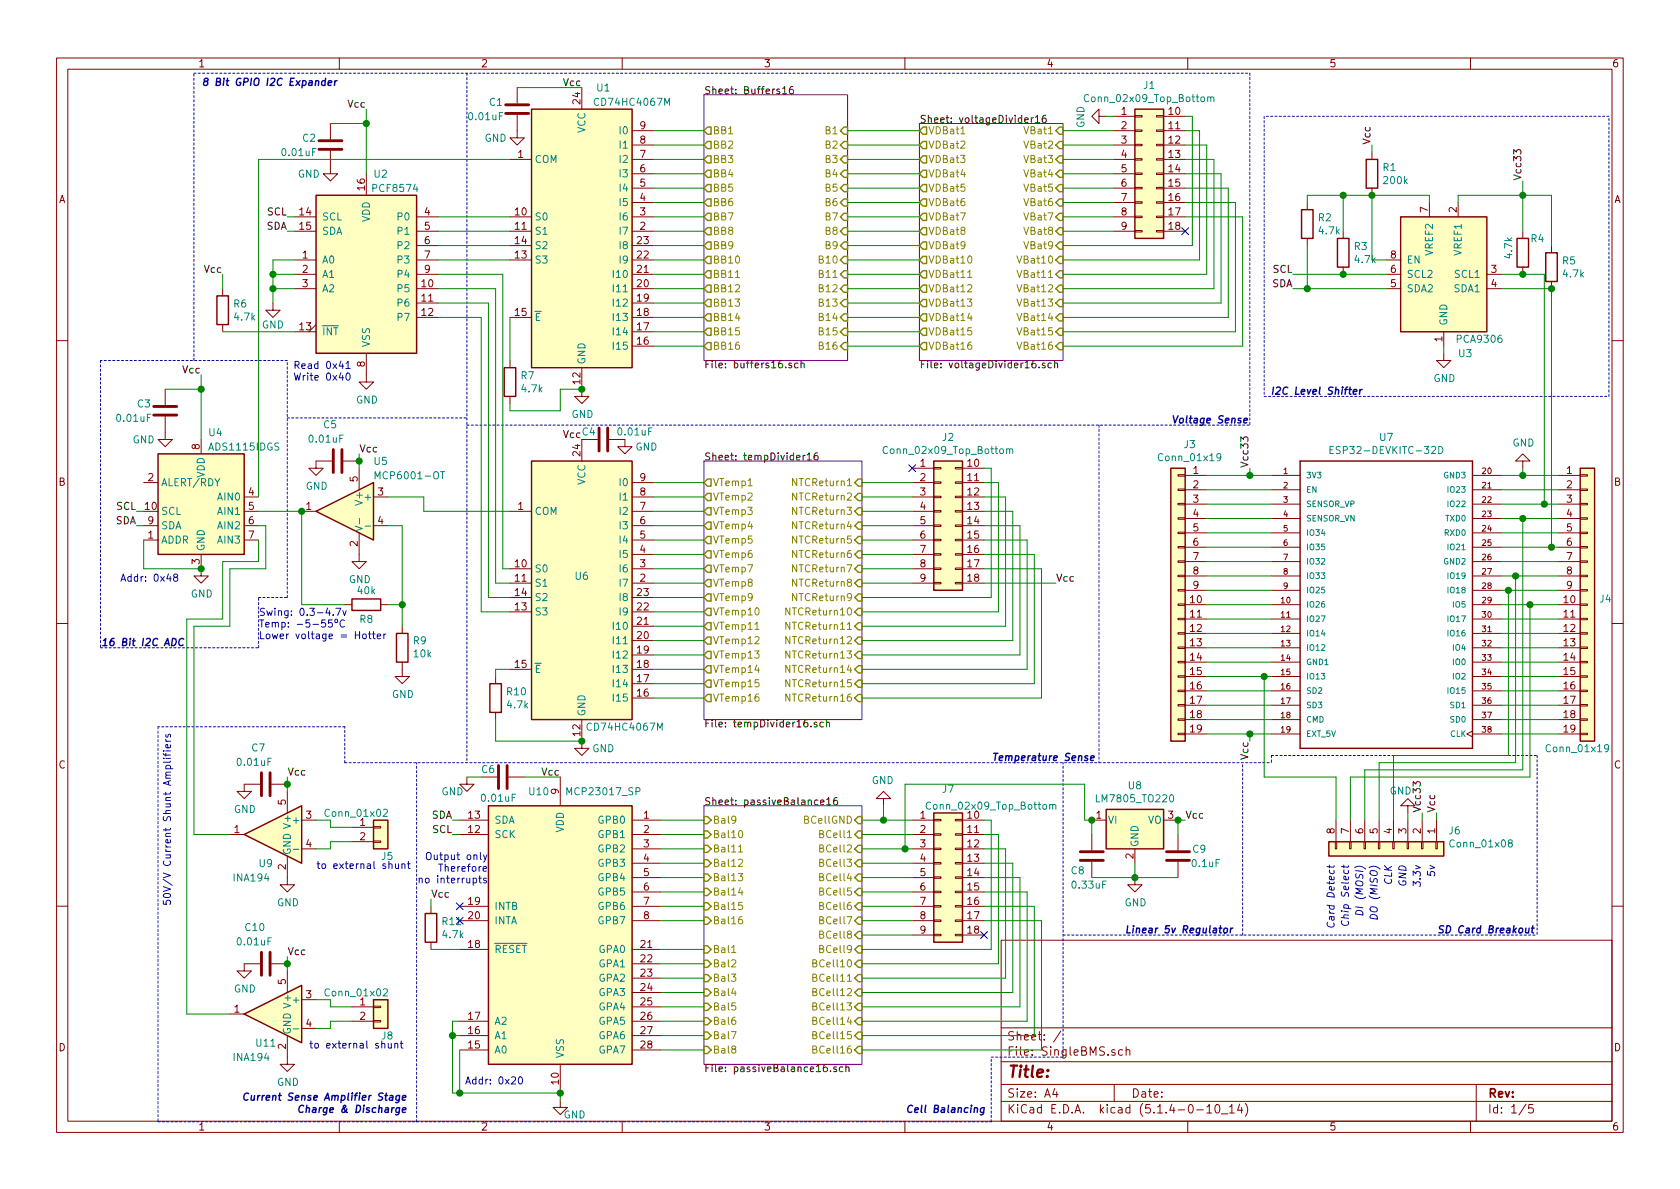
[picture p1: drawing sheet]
EESchema Schematic File Version 4
LIBS:SingleBMS-cache
EELAYER 30 0
EELAYER END
$Descr A4 11693 8268
encoding utf-8
Sheet 1 5
Title ""
Date ""
Rev ""
Comp ""
Comment1 ""
Comment2 ""
Comment3 ""
Comment4 ""
$EndDescr
$Comp
L Regulator_Linear:LM7805_TO220 U8
U 1 1
P 7900 5700
F 0 "U8" H 7900 5942 50  0000 C CNN
F 1 "LM7805_TO220" H 7900 5851 50  0000 C CNN
F 2 "Package_TO_SOT_THT:TO-220-3_Vertical" H 7900 5925 50  0001 C CIN
F 3 "http://www.fairchildsemi.com/ds/LM/LM7805.pdf" H 7900 5650 50  0001 C CNN
	1    7900 5700
	1    0    0    -1  
$EndComp
Text Label 8250 5700 0    50   ~ 0
Vcc
$Sheet
S 4900 650  1000 1850
U 5DD83A85
F0 "Buffers16" 50
F1 "buffers16.sch" 50
F2 "BB1" O L 4900 900 50 
F3 "BB2" O L 4900 1000 50 
F4 "BB3" O L 4900 1100 50 
F5 "BB4" O L 4900 1200 50 
F6 "BB5" O L 4900 1300 50 
F7 "BB6" O L 4900 1400 50 
F8 "BB7" O L 4900 1500 50 
F9 "BB8" O L 4900 1600 50 
F10 "BB9" O L 4900 1700 50 
F11 "BB10" O L 4900 1800 50 
F12 "BB11" O L 4900 1900 50 
F13 "BB12" O L 4900 2000 50 
F14 "BB13" O L 4900 2100 50 
F15 "BB14" O L 4900 2200 50 
F16 "BB15" O L 4900 2300 50 
F17 "BB16" O L 4900 2400 50 
F18 "B1" I R 5900 900 50 
F19 "B2" I R 5900 1000 50 
F20 "B3" I R 5900 1100 50 
F21 "B4" I R 5900 1200 50 
F22 "B5" I R 5900 1300 50 
F23 "B6" I R 5900 1400 50 
F24 "B7" I R 5900 1500 50 
F25 "B8" I R 5900 1600 50 
F26 "B9" I R 5900 1700 50 
F27 "B10" I R 5900 1800 50 
F28 "B11" I R 5900 1900 50 
F29 "B12" I R 5900 2000 50 
F30 "B13" I R 5900 2100 50 
F31 "B14" I R 5900 2200 50 
F32 "B15" I R 5900 2300 50 
F33 "B16" I R 5900 2400 50 
$EndSheet
$Sheet
S 6400 850  1000 1650
U 5DE334E4
F0 "voltageDivider16" 50
F1 "voltageDivider16.sch" 50
F2 "VBat1" I R 7400 900 50 
F3 "VBat2" I R 7400 1000 50 
F4 "VBat3" I R 7400 1100 50 
F5 "VBat4" I R 7400 1200 50 
F6 "VBat5" I R 7400 1300 50 
F7 "VBat6" I R 7400 1400 50 
F8 "VBat7" I R 7400 1500 50 
F9 "VBat8" I R 7400 1600 50 
F10 "VBat9" I R 7400 1700 50 
F11 "VBat10" I R 7400 1800 50 
F12 "VBat11" I R 7400 1900 50 
F13 "VBat12" I R 7400 2000 50 
F14 "VBat13" I R 7400 2100 50 
F15 "VBat14" I R 7400 2200 50 
F16 "VBat15" I R 7400 2300 50 
F17 "VBat16" I R 7400 2400 50 
F18 "VDBat1" O L 6400 900 50 
F19 "VDBat2" O L 6400 1000 50 
F20 "VDBat3" O L 6400 1100 50 
F21 "VDBat4" O L 6400 1200 50 
F22 "VDBat5" O L 6400 1300 50 
F23 "VDBat6" O L 6400 1400 50 
F24 "VDBat7" O L 6400 1500 50 
F25 "VDBat8" O L 6400 1600 50 
F26 "VDBat9" O L 6400 1700 50 
F27 "VDBat10" O L 6400 1800 50 
F28 "VDBat11" O L 6400 1900 50 
F29 "VDBat12" O L 6400 2000 50 
F30 "VDBat13" O L 6400 2100 50 
F31 "VDBat14" O L 6400 2200 50 
F32 "VDBat15" O L 6400 2300 50 
F33 "VDBat16" O L 6400 2400 50 
$EndSheet
Wire Wire Line
	6400 900  5900 900 
Wire Wire Line
	6400 1000 5900 1000
Wire Wire Line
	6400 1100 5900 1100
Wire Wire Line
	6400 1200 5900 1200
Wire Wire Line
	6400 1300 5900 1300
Wire Wire Line
	6400 1400 5900 1400
Wire Wire Line
	6400 1500 5900 1500
Wire Wire Line
	6400 1600 5900 1600
Wire Wire Line
	6400 1700 5900 1700
Wire Wire Line
	6400 1800 5900 1800
Wire Wire Line
	6400 1900 5900 1900
Wire Wire Line
	6400 2000 5900 2000
Wire Wire Line
	6400 2100 5900 2100
Wire Wire Line
	6400 2200 5900 2200
Wire Wire Line
	6400 2300 5900 2300
Wire Wire Line
	6400 2400 5900 2400
$Comp
L power:GND #PWR07
U 1 1
P 4050 2700
F 0 "#PWR07" H 4050 2450 50  0001 C CNN
F 1 "GND" H 4055 2527 50  0000 C CNN
F 2 "" H 4050 2700 50  0001 C CNN
F 3 "" H 4050 2700 50  0001 C CNN
	1    4050 2700
	1    0    0    -1  
$EndComp
$Comp
L 74xx:CD74HC4067M U1
U 1 1
P 4050 1600
F 0 "U1" H 4200 2600 50  0000 C CNN
F 1 "CD74HC4067M" H 4400 2500 50  0000 C CNN
F 2 "Package_SO:SOIC-24W_7.5x15.4mm_P1.27mm" H 4950 600 50  0001 C CIN
F 3 "http://www.ti.com/lit/ds/symlink/cd74hc4067.pdf" H 3700 2450 50  0001 C CNN
	1    4050 1600
	1    0    0    -1  
$EndComp
Text Label 4050 600  2    50   ~ 0
Vcc
$Comp
L 74xx:CD74HC4067M U6
U 1 1
P 4050 4050
F 0 "U6" H 4050 4100 50  0000 C CNN
F 1 "CD74HC4067M" H 4350 3050 50  0000 C CNN
F 2 "Package_SO:SOIC-24W_7.5x15.4mm_P1.27mm" H 4950 3050 50  0001 C CIN
F 3 "http://www.ti.com/lit/ds/symlink/cd74hc4067.pdf" H 3700 4900 50  0001 C CNN
	1    4050 4050
	1    0    0    -1  
$EndComp
$Comp
L Analog_ADC:ADS1115IDGS U4
U 1 1
P 1400 3550
F 0 "U4" H 1300 4100 50  0000 C CNN
F 1 "ADS1115IDGS" H 1100 4000 50  0000 C CNN
F 2 "Package_SO:TSSOP-10_3x3mm_P0.5mm" H 1400 3050 50  0001 C CNN
F 3 "http://www.ti.com/lit/ds/symlink/ads1113.pdf" H 1350 2650 50  0001 C CNN
	1    1400 3550
	-1   0    0    -1  
$EndComp
Wire Wire Line
	1800 3450 1800 1100
Wire Wire Line
	3050 1900 3500 1900
Wire Wire Line
	3500 1900 3500 3950
Wire Wire Line
	3500 3950 3550 3950
Wire Wire Line
	3050 2000 3450 2000
Wire Wire Line
	3450 2000 3450 4050
Wire Wire Line
	3450 4050 3550 4050
Wire Wire Line
	3050 2100 3400 2100
Wire Wire Line
	3400 2100 3400 4150
Wire Wire Line
	3400 4150 3550 4150
Wire Wire Line
	3050 2200 3350 2200
Wire Wire Line
	3350 2200 3350 4250
Wire Wire Line
	3350 4250 3550 4250
Wire Wire Line
	2100 3550 1800 3550
$Comp
L Device:R R8
U 1 1
P 2550 4200
F 0 "R8" V 2650 4200 50  0000 C CNN
F 1 "40k" V 2450 4200 50  0000 C CNN
F 2 "" V 2480 4200 50  0001 C CNN
F 3 "~" H 2550 4200 50  0001 C CNN
	1    2550 4200
	0    1    1    0   
$EndComp
$Comp
L Device:R R9
U 1 1
P 2800 4500
F 0 "R9" H 2730 4454 50  0000 R CNN
F 1 "10k" H 2730 4545 50  0000 R CNN
F 2 "" V 2730 4500 50  0001 C CNN
F 3 "~" H 2800 4500 50  0001 C CNN
	1    2800 4500
	-1   0    0    1   
$EndComp
Wire Wire Line
	2700 4200 2800 4200
Wire Wire Line
	2800 3650 2700 3650
Wire Wire Line
	2800 4200 2800 4350
Connection ~ 2800 4200
Wire Wire Line
	2400 4200 2100 4200
$Comp
L power:GND #PWR014
U 1 1
P 2800 4650
F 0 "#PWR014" H 2800 4400 50  0001 C CNN
F 1 "GND" H 2805 4477 50  0000 C CNN
F 2 "" H 2800 4650 50  0001 C CNN
F 3 "" H 2800 4650 50  0001 C CNN
	1    2800 4650
	1    0    0    -1  
$EndComp
Wire Wire Line
	3550 3550 2950 3550
Wire Wire Line
	2950 3550 2950 3450
Wire Wire Line
	2950 3450 2700 3450
$Sheet
S 4900 3200 1100 1800
U 5DF6B3E6
F0 "tempDivider16" 50
F1 "tempDivider16.sch" 50
F2 "VTemp1" O L 4900 3350 50 
F3 "VTemp2" O L 4900 3450 50 
F4 "VTemp3" O L 4900 3550 50 
F5 "VTemp4" O L 4900 3650 50 
F6 "VTemp5" O L 4900 3750 50 
F7 "VTemp6" O L 4900 3850 50 
F8 "VTemp7" O L 4900 3950 50 
F9 "VTemp8" O L 4900 4050 50 
F10 "VTemp9" O L 4900 4150 50 
F11 "VTemp10" O L 4900 4250 50 
F12 "VTemp11" O L 4900 4350 50 
F13 "VTemp12" O L 4900 4450 50 
F14 "VTemp13" O L 4900 4550 50 
F15 "VTemp14" O L 4900 4650 50 
F16 "VTemp15" O L 4900 4750 50 
F17 "VTemp16" O L 4900 4850 50 
F18 "NTCReturn1" I R 6000 3350 50 
F19 "NTCReturn2" I R 6000 3450 50 
F20 "NTCReturn3" I R 6000 3550 50 
F21 "NTCReturn4" I R 6000 3650 50 
F22 "NTCReturn5" I R 6000 3750 50 
F23 "NTCReturn6" I R 6000 3850 50 
F24 "NTCReturn7" I R 6000 3950 50 
F25 "NTCReturn8" I R 6000 4050 50 
F26 "NTCReturn9" I R 6000 4150 50 
F27 "NTCReturn10" I R 6000 4250 50 
F28 "NTCReturn11" I R 6000 4350 50 
F29 "NTCReturn12" I R 6000 4450 50 
F30 "NTCReturn13" I R 6000 4550 50 
F31 "NTCReturn14" I R 6000 4650 50 
F32 "NTCReturn15" I R 6000 4750 50 
F33 "NTCReturn16" I R 6000 4850 50 
$EndSheet
Wire Wire Line
	4900 3350 4550 3350
Wire Wire Line
	4900 3450 4550 3450
Wire Wire Line
	4900 3550 4550 3550
Wire Wire Line
	4900 3650 4550 3650
Wire Wire Line
	4900 3750 4550 3750
Wire Wire Line
	4900 3850 4550 3850
Wire Wire Line
	4900 3950 4550 3950
Wire Wire Line
	4900 4050 4550 4050
Wire Wire Line
	4900 4150 4550 4150
Wire Wire Line
	4900 4250 4550 4250
Wire Wire Line
	4900 4350 4550 4350
Wire Wire Line
	4900 4450 4550 4450
Wire Wire Line
	4900 4550 4550 4550
Wire Wire Line
	4900 4650 4550 4650
Wire Wire Line
	4900 4750 4550 4750
Wire Wire Line
	4900 4850 4550 4850
$Comp
L Connector_Generic:Conn_02x09_Top_Bottom J1
U 1 1
P 7950 1200
F 0 "J1" H 8000 1817 50  0000 C CNN
F 1 "Conn_02x09_Top_Bottom" H 8000 1726 50  0000 C CNN
F 2 "" H 7950 1200 50  0001 C CNN
F 3 "~" H 7950 1200 50  0001 C CNN
	1    7950 1200
	1    0    0    -1  
$EndComp
$Comp
L power:GND #PWR015
U 1 1
P 4050 5150
F 0 "#PWR015" H 4050 4900 50  0001 C CNN
F 1 "GND" H 4200 5100 50  0000 C CNN
F 2 "" H 4050 5150 50  0001 C CNN
F 3 "" H 4050 5150 50  0001 C CNN
	1    4050 5150
	1    0    0    -1  
$EndComp
Wire Wire Line
	3550 1600 3050 1600
Wire Wire Line
	3550 1700 3050 1700
Wire Wire Line
	3550 1800 3050 1800
Wire Wire Line
	4550 900  4900 900 
Wire Wire Line
	4550 1000 4900 1000
Wire Wire Line
	4550 1100 4900 1100
Text Label 4050 3050 2    50   ~ 0
Vcc
Wire Wire Line
	4550 1200 4900 1200
Wire Wire Line
	4550 1300 4900 1300
Wire Wire Line
	4550 1400 4900 1400
Wire Wire Line
	4550 1500 4900 1500
Wire Wire Line
	4550 1600 4900 1600
Wire Wire Line
	4550 1700 4900 1700
Wire Wire Line
	4550 1800 4900 1800
Wire Wire Line
	4550 1900 4900 1900
Wire Wire Line
	4550 2000 4900 2000
Wire Wire Line
	4550 2100 4900 2100
Wire Wire Line
	4550 2200 4900 2200
Wire Wire Line
	4550 2300 4900 2300
Wire Wire Line
	4550 2400 4900 2400
$Comp
L Interface_Expansion:MCP23017_SP U10
U 1 1
P 3900 6500
F 0 "U10" H 3750 7500 50  0000 C CNN
F 1 "MCP23017_SP" H 4200 7500 50  0000 C CNN
F 2 "Package_DIP:DIP-28_W7.62mm" H 4100 5500 50  0001 L CNN
F 3 "http://ww1.microchip.com/downloads/en/DeviceDoc/20001952C.pdf" H 4100 5400 50  0001 L CNN
	1    3900 6500
	1    0    0    -1  
$EndComp
Text Label 3900 5400 2    50   ~ 0
Vcc
$Comp
L power:GND #PWR024
U 1 1
P 3900 7650
F 0 "#PWR024" H 3900 7400 50  0001 C CNN
F 1 "GND" H 4000 7550 50  0000 C CNN
F 2 "" H 3900 7650 50  0001 C CNN
F 3 "" H 3900 7650 50  0001 C CNN
	1    3900 7650
	1    0    0    -1  
$EndComp
Wire Wire Line
	4900 5700 4600 5700
Wire Wire Line
	4900 5800 4600 5800
Wire Wire Line
	4900 5900 4600 5900
Wire Wire Line
	4900 6000 4600 6000
Wire Wire Line
	4900 6100 4600 6100
Wire Wire Line
	4900 6200 4600 6200
Wire Wire Line
	4900 6300 4600 6300
Wire Wire Line
	4900 6400 4600 6400
Wire Wire Line
	4900 6600 4600 6600
Wire Wire Line
	4900 6700 4600 6700
Wire Wire Line
	4900 6800 4600 6800
Wire Wire Line
	4900 6900 4600 6900
Wire Wire Line
	4900 7000 4600 7000
Wire Wire Line
	4900 7100 4600 7100
Wire Wire Line
	4900 7200 4600 7200
Wire Wire Line
	4900 7300 4600 7300
$Sheet
S 4900 5600 1100 1800
U 5E227111
F0 "passiveBalance16" 50
F1 "passiveBalance16.sch" 50
F2 "Bal1" I L 4900 6600 50 
F3 "Bal2" I L 4900 6700 50 
F4 "Bal3" I L 4900 6800 50 
F5 "Bal4" I L 4900 6900 50 
F6 "Bal5" I L 4900 7000 50 
F7 "Bal6" I L 4900 7100 50 
F8 "Bal7" I L 4900 7200 50 
F9 "Bal8" I L 4900 7300 50 
F10 "Bal9" I L 4900 5700 50 
F11 "Bal10" I L 4900 5800 50 
F12 "Bal11" I L 4900 5900 50 
F13 "Bal12" I L 4900 6000 50 
F14 "Bal13" I L 4900 6100 50 
F15 "Bal14" I L 4900 6200 50 
F16 "Bal15" I L 4900 6300 50 
F17 "Bal16" I L 4900 6400 50 
F18 "BCell1" I R 6000 5800 50 
F19 "BCell2" I R 6000 5900 50 
F20 "BCell3" I R 6000 6000 50 
F21 "BCell4" I R 6000 6100 50 
F22 "BCell5" I R 6000 6200 50 
F23 "BCell6" I R 6000 6300 50 
F24 "BCell7" I R 6000 6400 50 
F25 "BCell8" I R 6000 6500 50 
F26 "BCell9" I R 6000 6600 50 
F27 "BCell10" I R 6000 6700 50 
F28 "BCell11" I R 6000 6800 50 
F29 "BCell12" I R 6000 6900 50 
F30 "BCell13" I R 6000 7000 50 
F31 "BCell14" I R 6000 7100 50 
F32 "BCell15" I R 6000 7200 50 
F33 "BCell16" I R 6000 7300 50 
F34 "BCellGND" I R 6000 5700 50 
$EndSheet
Wire Wire Line
	7750 900  7400 900 
$Comp
L power:GND #PWR01
U 1 1
P 7700 800
F 0 "#PWR01" H 7700 550 50  0001 C CNN
F 1 "GND" H 7705 627 50  0000 C CNN
F 2 "" H 7700 800 50  0001 C CNN
F 3 "" H 7700 800 50  0001 C CNN
	1    7700 800 
	0    1    1    0   
$EndComp
Wire Wire Line
	7750 800  7700 800 
Wire Wire Line
	7750 1000 7400 1000
Wire Wire Line
	7750 1100 7400 1100
Wire Wire Line
	7750 1200 7400 1200
Wire Wire Line
	7750 1300 7400 1300
Wire Wire Line
	7750 1400 7400 1400
Wire Wire Line
	7750 1500 7400 1500
Wire Wire Line
	7750 1600 7400 1600
Wire Wire Line
	8250 800  8300 800 
Wire Wire Line
	8300 800  8300 1700
Wire Wire Line
	8300 1700 7400 1700
Wire Wire Line
	8250 900  8350 900 
Wire Wire Line
	8350 900  8350 1800
Wire Wire Line
	8350 1800 7400 1800
Wire Wire Line
	8250 1000 8400 1000
Wire Wire Line
	8400 1000 8400 1900
Wire Wire Line
	8400 1900 7400 1900
Wire Wire Line
	8250 1100 8450 1100
Wire Wire Line
	8450 1100 8450 2000
Wire Wire Line
	8450 2000 7400 2000
Wire Wire Line
	8250 1200 8500 1200
Wire Wire Line
	8500 1200 8500 2100
Wire Wire Line
	8500 2100 7400 2100
Wire Wire Line
	8250 1300 8550 1300
Wire Wire Line
	8550 1300 8550 2200
Wire Wire Line
	8550 2200 7400 2200
Wire Wire Line
	8250 1400 8600 1400
Wire Wire Line
	8600 1400 8600 2300
Wire Wire Line
	8600 2300 7400 2300
Wire Wire Line
	8250 1500 8650 1500
Wire Wire Line
	8650 1500 8650 2400
Wire Wire Line
	8650 2400 7400 2400
Wire Wire Line
	6350 3350 6000 3350
Wire Wire Line
	6350 3450 6000 3450
Wire Wire Line
	6350 3550 6000 3550
Wire Wire Line
	6350 3650 6000 3650
Wire Wire Line
	6350 3750 6000 3750
Wire Wire Line
	6350 3850 6000 3850
Wire Wire Line
	6350 3950 6000 3950
Wire Wire Line
	6350 4050 6000 4050
$Comp
L Connector_Generic:Conn_02x09_Top_Bottom J2
U 1 1
P 6550 3650
F 0 "J2" H 6600 4267 50  0000 C CNN
F 1 "Conn_02x09_Top_Bottom" H 6600 4176 50  0000 C CNN
F 2 "" H 6550 3650 50  0001 C CNN
F 3 "~" H 6550 3650 50  0001 C CNN
	1    6550 3650
	1    0    0    -1  
$EndComp
NoConn ~ 6350 3250
Wire Wire Line
	6850 3250 6900 3250
Wire Wire Line
	6900 3250 6900 4150
Wire Wire Line
	6900 4150 6000 4150
Wire Wire Line
	6850 3350 6950 3350
Wire Wire Line
	6950 3350 6950 4250
Wire Wire Line
	6950 4250 6000 4250
Wire Wire Line
	6850 3450 7000 3450
Wire Wire Line
	7000 3450 7000 4350
Wire Wire Line
	7000 4350 6000 4350
Wire Wire Line
	6850 3550 7050 3550
Wire Wire Line
	7050 3550 7050 4450
Wire Wire Line
	7050 4450 6000 4450
Wire Wire Line
	6850 3650 7100 3650
Wire Wire Line
	7100 3650 7100 4550
Wire Wire Line
	7100 4550 6000 4550
Wire Wire Line
	6850 3750 7150 3750
Wire Wire Line
	7150 3750 7150 4650
Wire Wire Line
	7150 4650 6000 4650
Wire Wire Line
	6850 3850 7200 3850
Wire Wire Line
	7200 3850 7200 4750
Wire Wire Line
	7200 4750 6000 4750
Wire Wire Line
	6850 3950 7250 3950
Wire Wire Line
	7250 3950 7250 4850
Wire Wire Line
	7250 4850 6000 4850
Text Label 7350 4050 0    50   ~ 0
Vcc
Wire Wire Line
	7350 4050 6850 4050
NoConn ~ 8250 1600
$Comp
L Connector_Generic:Conn_02x09_Top_Bottom J7
U 1 1
P 6550 6100
F 0 "J7" H 6600 6717 50  0000 C CNN
F 1 "Conn_02x09_Top_Bottom" H 6900 6600 50  0000 C CNN
F 2 "" H 6550 6100 50  0001 C CNN
F 3 "~" H 6550 6100 50  0001 C CNN
	1    6550 6100
	1    0    0    -1  
$EndComp
Wire Wire Line
	6350 5700 6150 5700
$Comp
L power:GND #PWR018
U 1 1
P 6150 5600
F 0 "#PWR018" H 6150 5350 50  0001 C CNN
F 1 "GND" H 6155 5427 50  0000 C CNN
F 2 "" H 6150 5600 50  0001 C CNN
F 3 "" H 6150 5600 50  0001 C CNN
	1    6150 5600
	-1   0    0    1   
$EndComp
Wire Wire Line
	6150 5600 6150 5700
Connection ~ 6150 5700
Wire Wire Line
	6150 5700 6000 5700
Wire Wire Line
	6350 5800 6000 5800
Wire Wire Line
	6350 5900 6300 5900
Wire Wire Line
	6350 6000 6000 6000
Wire Wire Line
	6350 6100 6000 6100
Wire Wire Line
	6350 6200 6000 6200
Wire Wire Line
	6350 6300 6000 6300
Wire Wire Line
	6350 6400 6000 6400
Wire Wire Line
	6350 6500 6000 6500
Wire Wire Line
	6850 5700 6900 5700
Wire Wire Line
	6900 5700 6900 6600
Wire Wire Line
	6900 6600 6000 6600
Wire Wire Line
	6850 5800 6950 5800
Wire Wire Line
	6950 5800 6950 6700
Wire Wire Line
	6950 6700 6000 6700
Wire Wire Line
	6850 5900 7000 5900
Wire Wire Line
	7000 5900 7000 6800
Wire Wire Line
	7000 6800 6000 6800
Wire Wire Line
	6850 6000 7050 6000
Wire Wire Line
	7050 6000 7050 6900
Wire Wire Line
	7050 6900 6000 6900
Wire Wire Line
	6850 6100 7100 6100
Wire Wire Line
	7100 6100 7100 7000
Wire Wire Line
	7100 7000 6000 7000
Wire Wire Line
	6850 6200 7150 6200
Wire Wire Line
	7150 6200 7150 7100
Wire Wire Line
	7150 7100 6000 7100
Wire Wire Line
	6850 6300 7200 6300
Wire Wire Line
	7200 6300 7200 7200
Wire Wire Line
	7200 7200 6000 7200
Wire Wire Line
	6850 6400 7250 6400
Wire Wire Line
	7250 6400 7250 7300
Wire Wire Line
	7250 7300 6000 7300
NoConn ~ 6850 6500
$Comp
L power:GND #PWR021
U 1 1
P 7900 6100
F 0 "#PWR021" H 7900 5850 50  0001 C CNN
F 1 "GND" H 7905 5927 50  0000 C CNN
F 2 "" H 7900 6100 50  0001 C CNN
F 3 "" H 7900 6100 50  0001 C CNN
	1    7900 6100
	1    0    0    -1  
$EndComp
Wire Wire Line
	8250 5700 8200 5700
Wire Wire Line
	7900 6100 7900 6000
Wire Wire Line
	7600 5700 7550 5700
Wire Wire Line
	7550 5700 7550 5450
Wire Wire Line
	7550 5450 6300 5450
Wire Wire Line
	6300 5450 6300 5900
Connection ~ 6300 5900
Wire Wire Line
	6300 5900 6000 5900
Text Label 2550 750  2    50   ~ 0
Vcc
$Comp
L power:GND #PWR06
U 1 1
P 2550 2600
F 0 "#PWR06" H 2550 2350 50  0001 C CNN
F 1 "GND" H 2555 2427 50  0000 C CNN
F 2 "" H 2550 2600 50  0001 C CNN
F 3 "" H 2550 2600 50  0001 C CNN
	1    2550 2600
	1    0    0    -1  
$EndComp
Wire Notes Line
	6900 7800 6900 7350
Wire Notes Line
	6900 7350 7400 7350
Wire Notes Line
	7400 7350 7400 5300
Wire Notes Line
	7650 2950 7650 5300
Wire Notes Line
	8700 500  8700 2950
Wire Notes Line
	3250 500  3250 5300
Wire Notes Line
	3250 2950 8700 2950
Text Notes 8150 2950 0    50   Italic 10
Voltage Sense
Text Notes 6900 5300 0    50   Italic 10
Temperature Sense
Text Notes 6300 7750 0    50   Italic 10
Cell Balancing
Wire Wire Line
	3550 1500 3050 1500
Wire Wire Line
	3550 1100 1800 1100
Text Notes 1800 4450 0    50   ~ 0
Swing: 0.3-4.7v\nTemp: -5-55ºC\nLower voltage = Hotter
Wire Wire Line
	1300 4300 1550 4300
Wire Wire Line
	1550 4300 1550 3900
Wire Wire Line
	1550 3900 1800 3900
Wire Wire Line
	1800 3900 1800 3750
Wire Wire Line
	1350 4350 1600 4350
Wire Wire Line
	1600 4350 1600 3950
Wire Wire Line
	1600 3950 1850 3950
Wire Wire Line
	1850 3950 1850 3650
Wire Wire Line
	1850 3650 1800 3650
$Comp
L power:GND #PWR013
U 1 1
P 1400 3950
F 0 "#PWR013" H 1400 3700 50  0001 C CNN
F 1 "GND" H 1405 3777 50  0000 C CNN
F 2 "" H 1400 3950 50  0001 C CNN
F 3 "" H 1400 3950 50  0001 C CNN
	1    1400 3950
	1    0    0    -1  
$EndComp
Text Label 1400 2600 2    50   ~ 0
Vcc
Text Notes 2850 7750 2    50   Italic 10
Current Sense Amplifier Stage\nCharge & Discharge
$Comp
L Device:C C2
U 1 1
P 2300 1000
F 0 "C2" H 2500 1050 50  0000 R CNN
F 1 "0.01uF" H 2650 950 50  0000 R CNN
F 2 "" H 2338 850 50  0001 C CNN
F 3 "~" H 2300 1000 50  0001 C CNN
	1    2300 1000
	-1   0    0    -1  
$EndComp
Wire Wire Line
	1150 2700 1400 2700
Wire Wire Line
	1400 2700 1400 3050
Wire Wire Line
	1400 2600 1400 2700
Connection ~ 1400 2700
$Comp
L power:GND #PWR08
U 1 1
P 1150 3000
F 0 "#PWR08" H 1150 2750 50  0001 C CNN
F 1 "GND" H 1000 2950 50  0000 C CNN
F 2 "" H 1150 3000 50  0001 C CNN
F 3 "" H 1150 3000 50  0001 C CNN
	1    1150 3000
	1    0    0    -1  
$EndComp
$Comp
L Device:C C3
U 1 1
P 1150 2850
F 0 "C3" H 1350 2900 50  0000 R CNN
F 1 "0.01uF" H 1500 2800 50  0000 R CNN
F 2 "" H 1188 2700 50  0001 C CNN
F 3 "~" H 1150 2850 50  0001 C CNN
	1    1150 2850
	-1   0    0    -1  
$EndComp
$Comp
L power:GND #PWR03
U 1 1
P 2300 1150
F 0 "#PWR03" H 2300 900 50  0001 C CNN
F 1 "GND" H 2150 1100 50  0000 C CNN
F 2 "" H 2300 1150 50  0001 C CNN
F 3 "" H 2300 1150 50  0001 C CNN
	1    2300 1150
	1    0    0    -1  
$EndComp
Wire Wire Line
	2550 750  2550 850 
Wire Wire Line
	2300 850  2550 850 
Connection ~ 2550 850 
Wire Wire Line
	2550 850  2550 1200
$Comp
L Device:C C1
U 1 1
P 3600 750
F 0 "C1" H 3800 800 50  0000 R CNN
F 1 "0.01uF" H 3950 700 50  0000 R CNN
F 2 "" H 3638 600 50  0001 C CNN
F 3 "~" H 3600 750 50  0001 C CNN
	1    3600 750 
	-1   0    0    -1  
$EndComp
Wire Wire Line
	3600 600  4050 600 
$Comp
L power:GND #PWR02
U 1 1
P 3600 900
F 0 "#PWR02" H 3600 650 50  0001 C CNN
F 1 "GND" H 3450 850 50  0000 C CNN
F 2 "" H 3600 900 50  0001 C CNN
F 3 "" H 3600 900 50  0001 C CNN
	1    3600 900 
	1    0    0    -1  
$EndComp
$Comp
L Device:C C4
U 1 1
P 4200 3050
F 0 "C4" V 4250 3000 50  0000 R CNN
F 1 "0.01uF" V 4250 3400 50  0000 R CNN
F 2 "" H 4238 2900 50  0001 C CNN
F 3 "~" H 4200 3050 50  0001 C CNN
	1    4200 3050
	0    1    -1   0   
$EndComp
$Comp
L Device:C C6
U 1 1
P 3500 5400
F 0 "C6" V 3550 5350 50  0000 R CNN
F 1 "0.01uF" V 3350 5500 50  0000 R CNN
F 2 "" H 3538 5250 50  0001 C CNN
F 3 "~" H 3500 5400 50  0001 C CNN
	1    3500 5400
	0    1    -1   0   
$EndComp
Wire Wire Line
	3650 5400 3900 5400
$Comp
L power:GND #PWR016
U 1 1
P 3250 5400
F 0 "#PWR016" H 3250 5150 50  0001 C CNN
F 1 "GND" H 3150 5300 50  0000 C CNN
F 2 "" H 3250 5400 50  0001 C CNN
F 3 "" H 3250 5400 50  0001 C CNN
	1    3250 5400
	1    0    0    -1  
$EndComp
Wire Wire Line
	3250 5400 3350 5400
$Comp
L Device:C C9
U 1 1
P 8200 5950
F 0 "C9" H 8400 6000 50  0000 R CNN
F 1 "0.1uF" H 8500 5900 50  0000 R CNN
F 2 "" H 8238 5800 50  0001 C CNN
F 3 "~" H 8200 5950 50  0001 C CNN
	1    8200 5950
	1    0    0    -1  
$EndComp
Wire Wire Line
	8200 6100 7900 6100
Connection ~ 7900 6100
Wire Wire Line
	8200 5800 8200 5700
Connection ~ 8200 5700
$Comp
L Device:C C8
U 1 1
P 7600 5950
F 0 "C8" H 7750 5850 50  0000 R CNN
F 1 "0.33uF" H 7750 5750 50  0000 R CNN
F 2 "" H 7638 5800 50  0001 C CNN
F 3 "~" H 7600 5950 50  0001 C CNN
	1    7600 5950
	-1   0    0    -1  
$EndComp
Wire Wire Line
	7600 5800 7600 5700
Connection ~ 7600 5700
Wire Wire Line
	7600 6100 7900 6100
$Comp
L Connector_Generic:Conn_01x02 J5
U 1 1
P 2650 5750
F 0 "J5" H 2650 5550 50  0000 L CNN
F 1 "Conn_01x02" H 2250 5850 50  0000 L CNN
F 2 "" H 2650 5750 50  0001 C CNN
F 3 "~" H 2650 5750 50  0001 C CNN
	1    2650 5750
	1    0    0    -1  
$EndComp
Text Notes 2200 6050 0    50   ~ 0
to external shunt
Wire Wire Line
	2450 5850 2300 5850
Wire Wire Line
	2300 5850 2300 5900
Wire Wire Line
	2300 5900 2200 5900
Wire Wire Line
	2200 5700 2300 5700
Wire Wire Line
	2300 5700 2300 5750
Wire Wire Line
	2300 5750 2450 5750
$Comp
L Amplifier_Current:INA194 U9
U 1 1
P 1900 5800
F 0 "U9" H 1950 5600 50  0000 C CNN
F 1 "INA194" H 2050 5500 50  0000 C CNN
F 2 "Package_TO_SOT_SMD:SOT-23-5" H 1900 5800 50  0001 C CNN
F 3 "http://www.ti.com/lit/ds/symlink/ina193.pdf" H 1900 5800 50  0001 C CNN
	1    1900 5800
	-1   0    0    -1  
$EndComp
$Comp
L Amplifier_Current:INA194 U11
U 1 1
P 1900 7050
F 0 "U11" H 1950 6850 50  0000 C CNN
F 1 "INA194" H 2050 6750 50  0000 C CNN
F 2 "Package_TO_SOT_SMD:SOT-23-5" H 1900 7050 50  0001 C CNN
F 3 "http://www.ti.com/lit/ds/symlink/ina193.pdf" H 1900 7050 50  0001 C CNN
	1    1900 7050
	-1   0    0    -1  
$EndComp
Wire Wire Line
	2300 7000 2450 7000
Wire Wire Line
	2300 6950 2300 7000
Wire Wire Line
	2200 6950 2300 6950
Wire Wire Line
	2300 7150 2200 7150
Wire Wire Line
	2300 7100 2300 7150
Wire Wire Line
	2450 7100 2300 7100
Text Notes 2150 7300 0    50   ~ 0
to external shunt
$Comp
L Connector_Generic:Conn_01x02 J8
U 1 1
P 2650 7000
F 0 "J8" H 2650 6800 50  0000 L CNN
F 1 "Conn_01x02" H 2250 7100 50  0000 L CNN
F 2 "" H 2650 7000 50  0001 C CNN
F 3 "~" H 2650 7000 50  0001 C CNN
	1    2650 7000
	1    0    0    -1  
$EndComp
$Comp
L power:GND #PWR020
U 1 1
P 2000 6100
F 0 "#PWR020" H 2000 5850 50  0001 C CNN
F 1 "GND" H 2005 5927 50  0000 C CNN
F 2 "" H 2000 6100 50  0001 C CNN
F 3 "" H 2000 6100 50  0001 C CNN
	1    2000 6100
	1    0    0    -1  
$EndComp
$Comp
L power:GND #PWR023
U 1 1
P 2000 7350
F 0 "#PWR023" H 2000 7100 50  0001 C CNN
F 1 "GND" H 2005 7177 50  0000 C CNN
F 2 "" H 2000 7350 50  0001 C CNN
F 3 "" H 2000 7350 50  0001 C CNN
	1    2000 7350
	1    0    0    -1  
$EndComp
Text Label 2000 6650 0    50   ~ 0
Vcc
Text Label 2000 5400 0    50   ~ 0
Vcc
Wire Wire Line
	2000 5400 2000 5450
Wire Wire Line
	2000 6650 2000 6700
Text Notes 1200 6300 1    50   ~ 0
50V/V Current Shunt Amplifiers
$Comp
L Device:C C7
U 1 1
P 1850 5450
F 0 "C7" V 2100 5450 50  0000 L CNN
F 1 "0.01uF" V 2000 5400 50  0000 L CNN
F 2 "" H 1888 5300 50  0001 C CNN
F 3 "~" H 1850 5450 50  0001 C CNN
	1    1850 5450
	0    -1   -1   0   
$EndComp
Connection ~ 2000 5450
Wire Wire Line
	2000 5450 2000 5500
$Comp
L power:GND #PWR017
U 1 1
P 1700 5450
F 0 "#PWR017" H 1700 5200 50  0001 C CNN
F 1 "GND" H 1705 5277 50  0000 C CNN
F 2 "" H 1700 5450 50  0001 C CNN
F 3 "" H 1700 5450 50  0001 C CNN
	1    1700 5450
	1    0    0    -1  
$EndComp
$Comp
L Device:C C10
U 1 1
P 1850 6700
F 0 "C10" V 2100 6700 50  0000 L CNN
F 1 "0.01uF" V 2000 6650 50  0000 L CNN
F 2 "" H 1888 6550 50  0001 C CNN
F 3 "~" H 1850 6700 50  0001 C CNN
	1    1850 6700
	0    -1   -1   0   
$EndComp
$Comp
L power:GND #PWR022
U 1 1
P 1700 6700
F 0 "#PWR022" H 1700 6450 50  0001 C CNN
F 1 "GND" H 1705 6527 50  0000 C CNN
F 2 "" H 1700 6700 50  0001 C CNN
F 3 "" H 1700 6700 50  0001 C CNN
	1    1700 6700
	1    0    0    -1  
$EndComp
Connection ~ 2000 6700
Wire Wire Line
	2000 6700 2000 6750
Wire Wire Line
	1600 5800 1350 5800
Wire Wire Line
	1600 7050 1300 7050
$Comp
L Amplifier_Operational:MCP6001-OT U5
U 1 1
P 2400 3550
F 0 "U5" H 2150 3900 50  0000 C CNN
F 1 "MCP6001-OT" H 1950 3800 50  0000 C CNN
F 2 "Package_TO_SOT_SMD:SOT-23-5" H 2300 3350 50  0001 L CNN
F 3 "http://ww1.microchip.com/downloads/en/DeviceDoc/21733j.pdf" H 2400 3750 50  0001 C CNN
	1    2400 3550
	-1   0    0    -1  
$EndComp
Connection ~ 2100 3550
$Comp
L power:GND #PWR012
U 1 1
P 2500 3850
F 0 "#PWR012" H 2500 3600 50  0001 C CNN
F 1 "GND" H 2505 3677 50  0000 C CNN
F 2 "" H 2500 3850 50  0001 C CNN
F 3 "" H 2500 3850 50  0001 C CNN
	1    2500 3850
	1    0    0    -1  
$EndComp
Wire Wire Line
	2100 3550 2100 4200
Wire Wire Line
	2800 3650 2800 4200
Text Label 2500 3150 0    50   ~ 0
Vcc
Wire Wire Line
	2500 3150 2500 3200
$Comp
L Device:C C5
U 1 1
P 2350 3200
F 0 "C5" V 2600 3200 50  0000 L CNN
F 1 "0.01uF" V 2500 3150 50  0000 L CNN
F 2 "" H 2388 3050 50  0001 C CNN
F 3 "~" H 2350 3200 50  0001 C CNN
	1    2350 3200
	0    -1   -1   0   
$EndComp
Connection ~ 2500 3200
Wire Wire Line
	2500 3200 2500 3250
$Comp
L power:GND #PWR010
U 1 1
P 2200 3200
F 0 "#PWR010" H 2200 2950 50  0001 C CNN
F 1 "GND" H 2205 3027 50  0000 C CNN
F 2 "" H 2200 3200 50  0001 C CNN
F 3 "" H 2200 3200 50  0001 C CNN
	1    2200 3200
	1    0    0    -1  
$EndComp
Wire Notes Line
	2400 5300 2400 5050
Wire Notes Line
	2400 5050 1100 5050
Wire Notes Line
	1100 5050 1100 7800
Wire Notes Line
	1100 7800 6900 7800
Wire Wire Line
	1300 4300 1300 7050
Wire Wire Line
	1350 4350 1350 5800
$Comp
L ESP32-DEVKITC-32D:ESP32-DEVKITC-32D U7
U 1 1
P 9650 4200
F 0 "U7" H 9650 5367 50  0000 C CNN
F 1 "ESP32-DEVKITC-32D" H 9650 5276 50  0000 C CNN
F 2 "MODULE_ESP32-DEVKITC-32D" H 9650 4200 50  0001 L BNN
F 3 "None" H 9650 4200 50  0001 L BNN
F 4 "None" H 9650 4200 50  0001 L BNN "Field4"
F 5 "ESP32-DEVKITC-32D" H 9650 4200 50  0001 L BNN "Field5"
F 6 "Unavailable" H 9650 4200 50  0001 L BNN "Field6"
F 7 "Espressif Systems" H 9650 4200 50  0001 L BNN "Field7"
F 8 "EVAL BOARD FOR ESP-WROOM-32" H 9650 4200 50  0001 L BNN "Field8"
	1    9650 4200
	1    0    0    -1  
$EndComp
Text Label 8700 5150 3    50   ~ 0
Vcc
Wire Wire Line
	8700 5100 8850 5100
$Comp
L power:GND #PWR011
U 1 1
P 10600 3250
F 0 "#PWR011" H 10600 3000 50  0001 C CNN
F 1 "GND" H 10605 3077 50  0000 C CNN
F 2 "" H 10600 3250 50  0001 C CNN
F 3 "" H 10600 3250 50  0001 C CNN
	1    10600 3250
	1    0    0    1   
$EndComp
Wire Wire Line
	10600 3300 10450 3300
Wire Wire Line
	10750 3500 10750 1900
Wire Wire Line
	10750 1900 10600 1900
Wire Wire Line
	10450 3500 10750 3500
Wire Wire Line
	10800 3800 10800 2000
Wire Wire Line
	10800 2000 10450 2000
Wire Wire Line
	10450 3800 10800 3800
Text Label 8700 3250 1    50   ~ 0
Vcc33
Wire Wire Line
	8700 3300 8850 3300
$Comp
L Device:R R4
U 1 1
P 10600 1750
F 0 "R4" H 10650 1850 50  0000 L CNN
F 1 "4.7k" V 10500 1700 50  0000 L CNN
F 2 "" V 10530 1750 50  0001 C CNN
F 3 "~" H 10600 1750 50  0001 C CNN
	1    10600 1750
	1    0    0    -1  
$EndComp
Connection ~ 10600 1900
Wire Wire Line
	10600 1900 10450 1900
$Comp
L Device:R R5
U 1 1
P 10800 1850
F 0 "R5" H 10870 1896 50  0000 L CNN
F 1 "4.7k" H 10870 1805 50  0000 L CNN
F 2 "" V 10730 1850 50  0001 C CNN
F 3 "~" H 10800 1850 50  0001 C CNN
	1    10800 1850
	1    0    0    -1  
$EndComp
Connection ~ 10800 2000
Text Label 10600 1250 1    50   ~ 0
Vcc33
Wire Wire Line
	10600 1250 10600 1350
$Comp
L Interface:PCA9306 U3
U 1 1
P 10050 1900
F 0 "U3" H 9900 1350 50  0000 C CNN
F 1 "PCA9306" H 9800 1450 50  0000 C CNN
F 2 "" H 9650 2250 50  0001 C CNN
F 3 "http://www.ti.com/lit/ds/symlink/pca9306.pdf" H 9750 2350 50  0001 C CNN
	1    10050 1900
	-1   0    0    -1  
$EndComp
Wire Wire Line
	10150 1400 10150 1350
Wire Wire Line
	10150 1350 10600 1350
Connection ~ 10600 1350
Wire Wire Line
	10600 1350 10600 1600
Wire Wire Line
	10600 1350 10800 1350
Wire Wire Line
	10800 1350 10800 1700
$Comp
L power:GND #PWR05
U 1 1
P 10050 2450
F 0 "#PWR05" H 10050 2200 50  0001 C CNN
F 1 "GND" H 10055 2277 50  0000 C CNN
F 2 "" H 10050 2450 50  0001 C CNN
F 3 "" H 10050 2450 50  0001 C CNN
	1    10050 2450
	1    0    0    -1  
$EndComp
Wire Wire Line
	10050 2450 10050 2400
$Comp
L Device:R R1
U 1 1
P 9550 1200
F 0 "R1" H 9620 1246 50  0000 L CNN
F 1 "200k" H 9620 1155 50  0000 L CNN
F 2 "" V 9480 1200 50  0001 C CNN
F 3 "~" H 9550 1200 50  0001 C CNN
	1    9550 1200
	1    0    0    -1  
$EndComp
Wire Wire Line
	9550 1350 9950 1350
Wire Wire Line
	9950 1350 9950 1400
Wire Wire Line
	9650 1800 9550 1800
Wire Wire Line
	9550 1800 9550 1350
Connection ~ 9550 1350
Text Label 9550 1000 1    50   ~ 0
Vcc
Wire Wire Line
	9550 1000 9550 1050
$Comp
L Device:R R3
U 1 1
P 9350 1750
F 0 "R3" H 9420 1796 50  0000 L CNN
F 1 "4.7k" H 9420 1705 50  0000 L CNN
F 2 "" V 9280 1750 50  0001 C CNN
F 3 "~" H 9350 1750 50  0001 C CNN
	1    9350 1750
	1    0    0    -1  
$EndComp
$Comp
L Device:R R2
U 1 1
P 9100 1550
F 0 "R2" H 9170 1596 50  0000 L CNN
F 1 "4.7k" H 9170 1505 50  0000 L CNN
F 2 "" V 9030 1550 50  0001 C CNN
F 3 "~" H 9100 1550 50  0001 C CNN
	1    9100 1550
	1    0    0    -1  
$EndComp
Wire Wire Line
	9650 2000 9100 2000
Wire Wire Line
	9650 1900 9350 1900
Wire Wire Line
	9350 1600 9350 1350
Wire Wire Line
	9350 1350 9550 1350
Wire Wire Line
	9100 1350 9350 1350
Connection ~ 9350 1350
Wire Wire Line
	9100 1400 9100 1350
Text Label 9000 2000 2    50   ~ 0
SDA
Text Label 9000 1900 2    50   ~ 0
SCL
Wire Wire Line
	9000 1900 9350 1900
Connection ~ 9350 1900
Wire Wire Line
	9100 2000 9100 1700
Wire Wire Line
	9100 2000 9000 2000
Connection ~ 9100 2000
$Comp
L power:GND #PWR04
U 1 1
P 1900 2100
F 0 "#PWR04" H 1900 1850 50  0001 C CNN
F 1 "GND" H 1900 1950 50  0000 C CNN
F 2 "" H 1900 2100 50  0001 C CNN
F 3 "" H 1900 2100 50  0001 C CNN
	1    1900 2100
	1    0    0    -1  
$EndComp
Text Notes 2450 2650 2    50   ~ 0
Read 0x41\nWrite 0x40
Text Label 2000 1500 2    50   ~ 0
SCL
Text Label 2000 1600 2    50   ~ 0
SDA
Wire Wire Line
	2050 1600 2000 1600
Wire Wire Line
	2050 1500 2000 1500
Wire Wire Line
	3900 7650 3900 7600
Wire Wire Line
	3900 7600 3200 7600
Wire Wire Line
	3200 7600 3200 7300
Connection ~ 3900 7600
Wire Wire Line
	3200 7600 3150 7600
Wire Wire Line
	3150 7600 3150 7200
Wire Wire Line
	3150 7200 3200 7200
Connection ~ 3200 7600
Wire Wire Line
	3150 7200 3150 7100
Wire Wire Line
	3150 7100 3200 7100
Connection ~ 3150 7200
Text Notes 3650 7550 2    50   ~ 0
Addr: 0x20
Text Label 3150 5800 2    50   ~ 0
SCL
Text Label 3150 5700 2    50   ~ 0
SDA
Wire Wire Line
	3150 5700 3200 5700
Wire Wire Line
	3150 5800 3200 5800
Wire Notes Line
	2900 7800 2900 5300
Wire Wire Line
	1000 3750 1000 3950
Wire Wire Line
	1000 3950 1400 3950
Connection ~ 1400 3950
Text Notes 1250 4050 2    50   ~ 0
Addr: 0x48
Text Label 950  3550 2    50   ~ 0
SCL
Text Label 950  3650 2    50   ~ 0
SDA
Wire Wire Line
	950  3650 1000 3650
Wire Wire Line
	950  3550 1000 3550
Wire Wire Line
	2050 2000 1900 2000
Wire Wire Line
	1900 2000 1900 2100
Wire Wire Line
	2050 1900 1900 1900
Wire Wire Line
	1900 1900 1900 2000
Connection ~ 1900 2000
Wire Wire Line
	2050 1800 1900 1800
Wire Wire Line
	1900 1800 1900 1900
Connection ~ 1900 1900
NoConn ~ 3200 6400
NoConn ~ 3200 6300
Text Notes 3400 6150 2    50   ~ 0
Output only\nTherefore\nno interrupts
$Comp
L Device:R R6
U 1 1
P 1550 2150
F 0 "R6" H 1620 2196 50  0000 L CNN
F 1 "4.7k" H 1620 2105 50  0000 L CNN
F 2 "" V 1480 2150 50  0001 C CNN
F 3 "~" H 1550 2150 50  0001 C CNN
	1    1550 2150
	1    0    0    -1  
$EndComp
Text Label 1550 1900 2    50   ~ 0
Vcc
Wire Wire Line
	1550 1900 1550 2000
$Comp
L Interface_Expansion:PCF8574 U2
U 1 1
P 2550 1900
F 0 "U2" H 2650 2600 50  0000 C CNN
F 1 "PCF8574" H 2750 2500 50  0000 C CNN
F 2 "" H 2550 1900 50  0001 C CNN
F 3 "http://www.nxp.com/documents/data_sheet/PCF8574_PCF8574A.pdf" H 2550 1900 50  0001 C CNN
	1    2550 1900
	1    0    0    -1  
$EndComp
Wire Wire Line
	2050 2300 1550 2300
$Comp
L Device:R R11
U 1 1
P 3000 6450
F 0 "R11" H 3070 6496 50  0000 L CNN
F 1 "4.7k" H 3070 6405 50  0000 L CNN
F 2 "" V 2930 6450 50  0001 C CNN
F 3 "~" H 3000 6450 50  0001 C CNN
	1    3000 6450
	1    0    0    -1  
$EndComp
Wire Wire Line
	3000 6600 3200 6600
Text Label 3000 6250 0    50   ~ 0
Vcc
Wire Wire Line
	3000 6250 3000 6300
$Comp
L power:GND #PWR09
U 1 1
P 4350 3050
F 0 "#PWR09" H 4350 2800 50  0001 C CNN
F 1 "GND" H 4500 3000 50  0000 C CNN
F 2 "" H 4350 3050 50  0001 C CNN
F 3 "" H 4350 3050 50  0001 C CNN
	1    4350 3050
	1    0    0    -1  
$EndComp
$Comp
L Device:R R10
U 1 1
P 3450 4850
F 0 "R10" H 3520 4896 50  0000 L CNN
F 1 "4.7k" H 3520 4805 50  0000 L CNN
F 2 "" V 3380 4850 50  0001 C CNN
F 3 "~" H 3450 4850 50  0001 C CNN
	1    3450 4850
	1    0    0    -1  
$EndComp
Wire Wire Line
	3550 4650 3450 4650
Wire Wire Line
	3450 4650 3450 4700
Wire Wire Line
	3450 5000 3450 5150
Wire Wire Line
	3450 5150 4050 5150
Connection ~ 4050 5150
$Comp
L Device:R R7
U 1 1
P 3550 2650
F 0 "R7" H 3620 2696 50  0000 L CNN
F 1 "4.7k" H 3620 2605 50  0000 L CNN
F 2 "" V 3480 2650 50  0001 C CNN
F 3 "~" H 3550 2650 50  0001 C CNN
	1    3550 2650
	1    0    0    -1  
$EndComp
Wire Wire Line
	3550 2500 3550 2200
Wire Wire Line
	3550 2800 3550 2850
Wire Wire Line
	3550 2850 3900 2850
Wire Wire Line
	3900 2850 3900 2700
Wire Wire Line
	3900 2700 4050 2700
Connection ~ 4050 2700
Wire Notes Line
	8800 800  8800 2750
Wire Notes Line
	8800 2750 11200 2750
Wire Notes Line
	11200 2750 11200 800 
Wire Notes Line
	11200 800  8800 800 
Text Notes 9500 2750 2    50   Italic 10
I2C Level Shifter
Wire Wire Line
	10600 3300 10600 3250
$Comp
L Connector_Generic:Conn_01x19 J3
U 1 1
P 8200 4200
F 0 "J3" H 8118 5317 50  0000 C CNN
F 1 "Conn_01x19" H 8118 5226 50  0000 C CNN
F 2 "" H 8200 4200 50  0001 C CNN
F 3 "~" H 8200 4200 50  0001 C CNN
	1    8200 4200
	-1   0    0    -1  
$EndComp
$Comp
L Connector_Generic:Conn_01x19 J4
U 1 1
P 11050 4200
F 0 "J4" H 11130 4242 50  0000 L CNN
F 1 "Conn_01x19" H 10750 3200 50  0000 L CNN
F 2 "" H 11050 4200 50  0001 C CNN
F 3 "~" H 11050 4200 50  0001 C CNN
	1    11050 4200
	1    0    0    -1  
$EndComp
Wire Wire Line
	10850 3800 10800 3800
Connection ~ 10800 3800
Wire Wire Line
	10850 3500 10750 3500
Connection ~ 10750 3500
Wire Wire Line
	10850 3300 10600 3300
Connection ~ 10600 3300
Wire Wire Line
	8700 3300 8700 3250
Wire Wire Line
	8700 3300 8400 3300
Connection ~ 8700 3300
Wire Wire Line
	8700 5150 8700 5100
Wire Wire Line
	8700 5100 8400 5100
Connection ~ 8700 5100
Wire Wire Line
	8850 5000 8400 5000
Wire Wire Line
	8850 4900 8400 4900
Wire Wire Line
	8850 4800 8400 4800
Wire Wire Line
	8850 4700 8800 4700
Wire Wire Line
	8850 4600 8400 4600
Wire Wire Line
	8850 4500 8400 4500
Wire Wire Line
	8850 4400 8400 4400
Wire Wire Line
	8850 4300 8400 4300
Wire Wire Line
	8850 4200 8400 4200
Wire Wire Line
	8850 4100 8400 4100
Wire Wire Line
	8850 4000 8400 4000
Wire Wire Line
	8850 3900 8400 3900
Wire Wire Line
	8850 3800 8400 3800
Wire Wire Line
	8850 3700 8400 3700
Wire Wire Line
	8850 3600 8400 3600
Wire Wire Line
	8850 3500 8400 3500
Wire Wire Line
	8850 3400 8400 3400
Wire Wire Line
	10450 3400 10850 3400
Wire Wire Line
	10450 3600 10600 3600
Wire Wire Line
	10450 3700 10850 3700
Wire Wire Line
	10450 3900 10850 3900
Wire Wire Line
	10450 4000 10550 4000
Wire Wire Line
	10450 4100 10500 4100
Wire Wire Line
	10450 4200 10650 4200
Wire Wire Line
	10450 4300 10850 4300
Wire Wire Line
	10450 4400 10850 4400
Wire Wire Line
	10850 4500 10450 4500
Wire Wire Line
	10850 4600 10450 4600
Wire Wire Line
	10850 4700 10450 4700
Wire Wire Line
	10850 4800 10450 4800
Wire Wire Line
	10850 4900 10450 4900
Wire Wire Line
	10850 5000 10450 5000
Wire Wire Line
	10850 5100 10450 5100
$Comp
L Connector_Generic:Conn_01x08 J6
U 1 1
P 9700 5900
F 0 "J6" V 9572 6280 50  0000 L CNN
F 1 "Conn_01x08" V 9663 6280 50  0000 L CNN
F 2 "" H 9700 5900 50  0001 C CNN
F 3 "~" H 9700 5900 50  0001 C CNN
	1    9700 5900
	0    1    1    0   
$EndComp
Wire Notes Line
	8650 6500 8650 5300
Text Notes 8600 6500 2    50   Italic 10
Linear 5v Regulator
Text Label 10000 5650 1    50   ~ 0
Vcc
Wire Wire Line
	10000 5650 10000 5700
Text Label 9900 5650 1    50   ~ 0
Vcc33
Wire Wire Line
	9900 5700 9900 5650
$Comp
L power:GND #PWR019
U 1 1
P 9800 5650
F 0 "#PWR019" H 9800 5400 50  0001 C CNN
F 1 "GND" H 9850 5500 50  0000 C CNN
F 2 "" H 9800 5650 50  0001 C CNN
F 3 "" H 9800 5650 50  0001 C CNN
	1    9800 5650
	-1   0    0    1   
$EndComp
Wire Wire Line
	9800 5700 9800 5650
Wire Wire Line
	9700 5700 9700 5250
Wire Wire Line
	9700 5250 10500 5250
Wire Wire Line
	10500 5250 10500 4100
Connection ~ 10500 4100
Wire Wire Line
	10500 4100 10850 4100
Wire Wire Line
	9600 5700 9600 5300
Wire Wire Line
	9600 5300 10550 5300
Wire Wire Line
	10550 5300 10550 4000
Connection ~ 10550 4000
Wire Wire Line
	10550 4000 10850 4000
Wire Wire Line
	9500 5700 9500 5350
Wire Wire Line
	9500 5350 10600 5350
Wire Wire Line
	10600 5350 10600 3600
Connection ~ 10600 3600
Wire Wire Line
	10600 3600 10850 3600
Wire Wire Line
	9400 5700 9400 5400
Wire Wire Line
	9400 5400 10650 5400
Wire Wire Line
	10650 5400 10650 4200
Connection ~ 10650 4200
Wire Wire Line
	10650 4200 10850 4200
Wire Wire Line
	9300 5700 9300 5400
Wire Wire Line
	9300 5400 8800 5400
Wire Wire Line
	8800 5400 8800 4700
Connection ~ 8800 4700
Wire Wire Line
	8800 4700 8400 4700
Text Notes 9300 6000 3    50   Italic 0
Card Detect
Text Notes 9400 6000 3    50   Italic 0
Chip Select
Text Notes 9500 6000 3    50   Italic 0
DI (MOSI)
Text Notes 9600 6000 3    50   Italic 0
DO (MISO)
Text Notes 9700 6000 3    50   Italic 0
CLK
Text Notes 9800 6000 3    50   Italic 0
GND
Text Notes 9900 6000 3    50   Italic 0
3.3v
Text Notes 10000 6000 3    50   Italic 0
5v
Wire Notes Line
	10700 5250 10700 6500
Wire Notes Line
	7400 6500 10700 6500
Wire Notes Line
	8850 5250 8850 5300
Wire Notes Line
	2400 5300 8850 5300
Wire Notes Line
	8850 5250 10700 5250
Text Notes 10000 6500 0    50   Italic 10
SD Card Breakout
Wire Notes Line
	700  2500 700  4500
Wire Notes Line
	700  4500 1800 4500
Wire Notes Line
	1800 4500 1800 4150
Wire Notes Line
	1800 4150 2000 4150
Wire Notes Line
	2000 4150 2000 2500
Wire Notes Line
	2000 2500 700  2500
Text Notes 700  4500 0    50   Italic 10
16 Bit I2C ADC
Wire Notes Line
	1350 2500 1350 500 
Wire Notes Line
	1350 500  8700 500 
Wire Notes Line
	2000 2900 3250 2900
Text Notes 1400 600  0    50   Italic 10
8 Bit GPIO I2C Expander
$EndSCHEMATC
